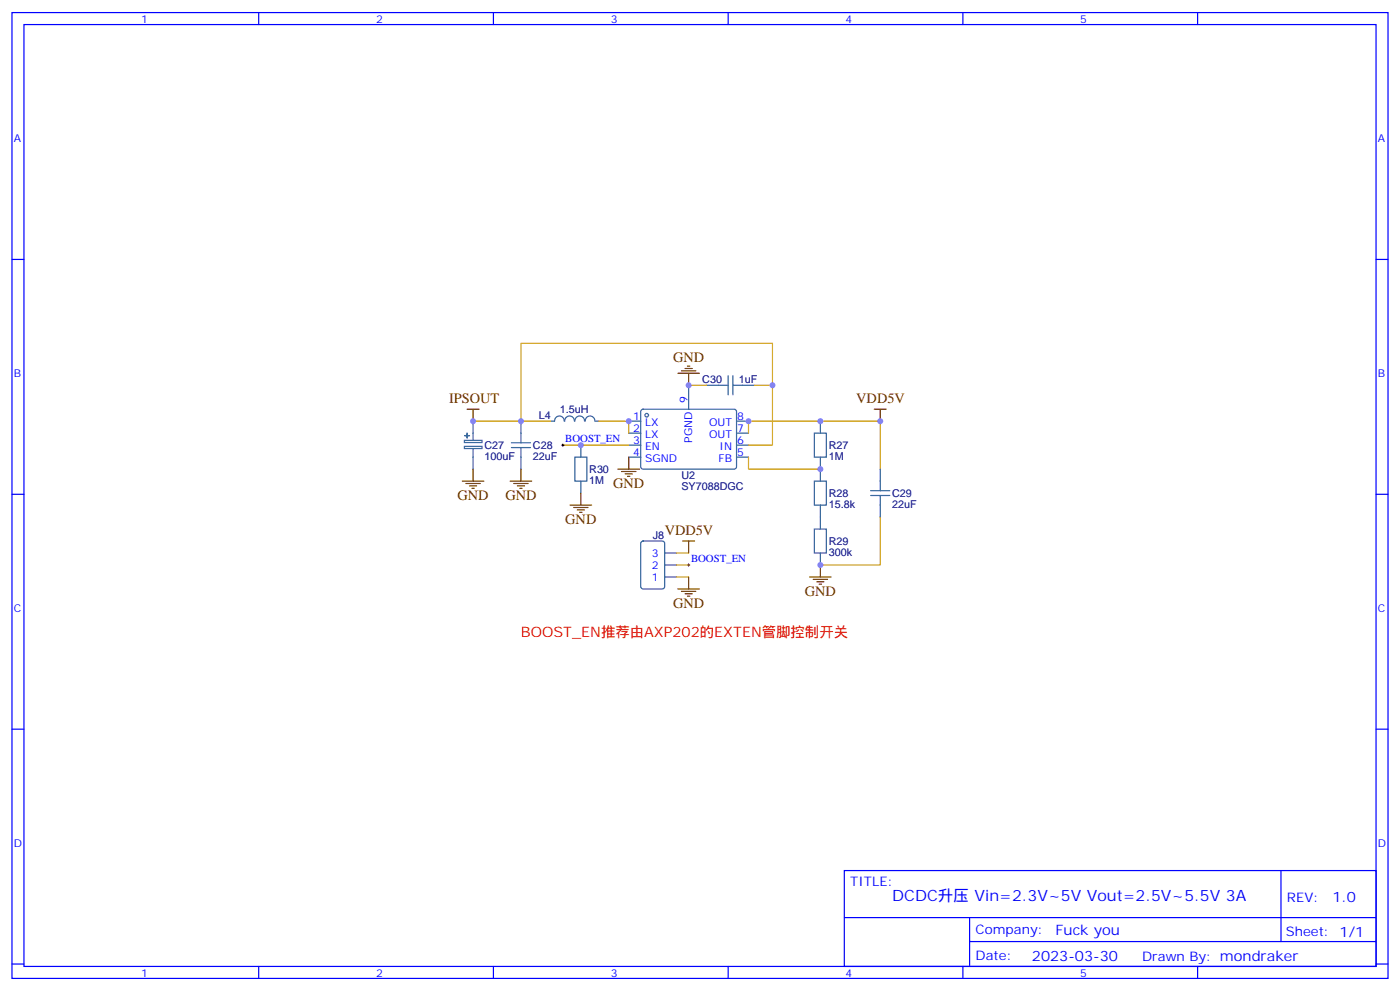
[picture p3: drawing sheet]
<svg xmlns="http://www.w3.org/2000/svg" width="412mm" height="292mm" viewBox="0 0 412 292" stroke-linecap="round" stroke-linejoin="round" font-family="sans-serif">
<g fill="none" stroke="#00f" stroke-width=".35">
<path d="M3.5 3.7h405.4v284.3h-405.4zM7.1 7.2h398.2v277.3h-398.2zM76.2 3.7v3.5M145.3 3.7v3.5M214.5 3.7v3.5M283.6 3.7v3.5M352.8 3.7v3.5M3.5 76.4h3.6M405.3 76.4h3.6M3.5 145.5h3.6M405.3 145.5h3.6M3.5 214.7h3.6"/>
<path d="M405.3 214.7h3.6M248.7 256.3h156.6v28.2h-156.6zM377.3 256.3v20.9M248.7 270.1h156.5M285.6 277.2h119.6M285.6 270.1v14.2M3.5 283.8h3.6M76.2 284.5v3.5M145.3 284.5v3.5M214.5 284.5v3.5M283.6 284.5v3.5M352.8 284.5v3.5"/>
<path d="M405.3 283.8h3.6"/>
</g>
<path d="M189 120.7l.4-.2h27.1l.5 .7-.1 16.5-.6 .4-27.1-.1-.5-.6v-16.2z" fill="none" stroke="#369" stroke-width=".35"/>
<circle cx="190.5" cy="122.2" r=".53" fill="#fff" stroke="#369" stroke-width=".35"/>
<g fill="none" stroke="#369" stroke-width=".35">
<path d="M202.8 113.4v7.1M139.3 127.5v2.1M139.3 132.1v2.5M162.3 124h1M163.4 124a1.41 1.41 0 0 1 1.4-1.5 1.41 1.41 0 0 1 1.4 1.5M166.4 124a1.41 1.41 0 0 1 1.4-1.5 1.41 1.41 0 0 1 1.4 1.5M169.4 124a1.41 1.41 0 0 1 1.4-1.5 1.41 1.41 0 0 1 1.4 1.5M172.4 124a1.41 1.41 0 0 1 1.4-1.5 1.41 1.41 0 0 1 1.4 1.5M175.3 124h1.1M185.2 124h3.5M185.2 127.5h3.5M185.2 131.1h3.5"/>
<path d="M185.2 134.6h3.5M217 124h3.5M217 127.5h3.5M217 131.1h3.5M217 134.6h3.5"/>
</g>
<path d="M136.8 131.4h5.2v.6h-5.2z" fill="#fff" stroke="#369" stroke-width=".35"/>
<path d="M136.8 129.6h5.2v.7h-5.2zM139.3 124v3.5M139.3 134.6v3.5" fill="none" stroke="#369" stroke-width=".35"/>
<g fill="#fff" stroke="#369" stroke-width=".35">
<path d="M136.9 128.2l1.4 .1z"/>
<path d="M137.6 127.5v1.4z"/>
</g>
<g fill="none" stroke="#369" stroke-width=".35">
<path d="M208.1 113.4h6.4M214.5 110.6v5.6M215.9 113.4h6.3M215.9 110.6v5.6M150.6 130.4h5.7M150.6 131.8h5.7M153.5 124v6.4M153.5 131.8v6.3M169.3 134.6h3.6v7h-3.6zM171.1 131.1v3.5M239.9 127.5h3.5v7.1h-3.5zM241.7 124v3.5"/>
<path d="M241.7 134.6v7M259.3 138.1v6.4M171.1 141.6v3.6M189 159.5l.4-.2h5.7l.6 .4 .1 13-.5 .6-5.9 .1-.6-.5-.1-12.9zM239.9 141.6h3.5v7.1h-3.5zM239.9 155.8h3.5v7h-3.5zM241.7 148.7v7.1M256.5 144.5h5.6M256.5 145.9h5.6M259.3 145.9v6.3M195.8 162.8h3.5M195.8 169.9h3.5"/>
<path d="M195.8 166.3h3.5M241.7 162.8v3.5"/>
</g>
<path d="M202.8 113.4h5.3M222.2 113.4h5.3M139.3 124h23M153.5 124v-22.9h74v30h-7M165.8 131.1h19.4M176.4 124h8.8v3.5M220.5 127.5v-3.5h38.8v14.1M220.5 134.6v3.5h21.2M259.3 152.2v14.1h-17.6M199.3 162.8h3.5M199.3 166.3h3.5M199.3 169.9h3.5" fill="none" stroke="#c90" stroke-width=".35"/>
<path d="M165.5 131.1h.7M165.8 130.7v.7M202.5 166.3h.7M202.8 166v.7" fill="none" stroke="#000" stroke-width=".29"/>
<g fill="none" stroke="#630" stroke-width=".35">
<path d="M199.7 109.9h6.3M200.7 109.2h4.3M201.8 108.5h2.1M202.5 107.8h.7M202.8 109.9v3.5M137.6 120.5h3.5M139.3 120.5v3.5M139.3 138.1v3.5M153.5 138.1v3.5M182 138.1h6.4M183.1 138.8h4.2M184.1 139.5h2.2"/>
<path d="M185.2 134.6v3.5M257.5 120.5h3.6M259.3 120.5v3.5M136.2 141.6h6.3M137.2 142.3h4.3M138.3 143.1h2.1M139 143.8h.7M150.3 141.6h6.3M151.3 142.3h4.3M152.4 143.1h2.1M153.1 143.8h.7M167.9 148.7h6.4"/>
<path d="M169 149.4h4.2M170 150.1h2.2M170.7 150.8h.7M171.1 145.2v3.5M184.9 140.2h.7M201.1 159.3h3.5M202.8 159.3v3.5M199.7 173.4h6.3M200.7 174.1h4.3M201.8 174.8h2.1M202.5 175.5h.7M202.8 169.9v3.5"/>
<path d="M238.5 169.9h6.3M239.5 170.6h4.3M240.6 171.3h2.1M241.3 172h.7M241.7 166.3v3.6"/>
</g>
<g fill="#96f">
<circle cx="153.5" cy="124" r=".88"/>
<circle cx="185.2" cy="124" r=".88"/>
<circle cx="220.5" cy="124" r=".88"/>
<circle cx="241.7" cy="138.1" r=".88"/>
<circle cx="241.7" cy="124" r=".88"/>
<circle cx="241.7" cy="166.3" r=".88"/>
<circle cx="259.3" cy="124" r=".88"/>
<circle cx="139.3" cy="124" r=".88"/>
<circle cx="171.1" cy="131.1" r=".88"/>
<circle cx="227.5" cy="113.4" r=".88"/>
<circle cx="202.8" cy="113.4" r=".88"/>
</g>
<text font-size="4.6" fill="#00f" x="262.8" y="265.1">DCDC升压 Vin=2.3V~5V Vout=2.5V~5.5V 3A</text>
<g font-size="4.2" fill="#630">
<text x="198.3" y="106.7">GND</text>
<text x="132.3" y="118.7">IPSOUT</text>
<text x="252.2" y="118.7">VDD5V</text>
<text x="180.6" y="143.8">GND</text>
<text x="134.8" y="147.3">GND</text>
<text x="148.9" y="147.3">GND</text>
<text x="166.5" y="154.3">GND</text>
<text x="195.8" y="157.5">VDD5V</text>
<text x="198.3" y="179">GND</text>
<text x="237.1" y="175.5">GND</text>
</g>
<text font-size="4.2" fill="#f00" x="153.5" y="187.5">BOOST_EN推荐由AXP202的EXTEN管脚控制开关</text>
<g font-size="4.2" fill="#00f">
<text x="392.5" y="265.6">1.0</text>
<text x="310.9" y="275.1">Fuck you</text>
<text x="304" y="282.9">2023-03-30</text>
</g>
<g font-size="3.9" fill="#00f">
<text x="250.5" y="260.9">TITLE:</text>
<text x="379.1" y="265.6">REV:</text>
<text x="287.4" y="275.1">Company:</text>
<text x="378.7" y="275.7">Sheet: 1/1</text>
<text x="287.4" y="282.8">Date:</text>
<text x="336.4" y="282.8">Drawn By: mondraker</text>
</g>
<g font-size="3.2" fill="#00f">
<text x="41.6" y="6.7">1</text>
<text x="110.8" y="6.7">2</text>
<text x="179.9" y="6.7">3</text>
<text x="249.1" y="6.7">4</text>
<text x="318.2" y="6.7">5</text>
<text x="4.1" y="41.8">A</text>
<text x="405.9" y="41.8">A</text>
<text x="4.1" y="110.9">B</text>
<text x="405.9" y="110.9">B</text>
<text x="202.5" y="118.7" transform="rotate(-90 202.5 118.7)">9</text>
<text x="186.5" y="123.6">1</text>
<text x="190" y="125.4">LX</text>
<text x="208.9" y="125.4">OUT</text>
<text x="217.1" y="123.6">8</text>
<text x="166.5" y="130.2">BOOST_EN</text>
<text x="186.5" y="127.2">2</text>
<text x="186.5" y="130.7">3</text>
<text x="190" y="128.9">LX</text>
<text x="203.9" y="130.4" transform="rotate(-90 203.9 130.4)">PGND</text>
<text x="208.9" y="128.9">OUT</text>
<text x="217.1" y="130.7">6</text>
<text x="217.1" y="127.2">7</text>
<text x="186.5" y="134.2">4</text>
<text x="190" y="132.5">EN</text>
<text x="190" y="136">SGND</text>
<text x="211.7" y="136">FB</text>
<text x="211.9" y="132.5">IN</text>
<text x="217.1" y="134.2">5</text>
<text x="192" y="163.9">3</text>
<text x="192" y="167.4">2</text>
<text x="203.6" y="165.5">BOOST_EN</text>
<text x="192" y="170.9">1</text>
<text x="4.1" y="180.1">C</text>
<text x="405.9" y="180.1">C</text>
<text x="4.1" y="249.2">D</text>
<text x="405.9" y="249.2">D</text>
<text x="41.6" y="287.5">1</text>
<text x="110.8" y="287.5">2</text>
<text x="179.9" y="287.5">3</text>
<text x="249.1" y="287.5">4</text>
<text x="318.2" y="287.5">5</text>
</g>
<g font-size="3.2" fill="#000080">
<text x="206.9" y="112.8">C30</text>
<text x="217.6" y="112.8">1uF</text>
<text x="158.7" y="123.4">L4</text>
<text x="164.9" y="121.6">1.5uH</text>
<text x="142.7" y="135.4">100uF</text>
<text x="142.7" y="132.2">C27</text>
<text x="157" y="135.4">22uF</text>
<text x="157" y="132.2">C28</text>
<text x="244.1" y="135.4">1M</text>
<text x="244.1" y="132.2">R27</text>
<text x="173.6" y="142.4">1M</text>
<text x="173.6" y="139.2">R30</text>
<text x="200.7" y="141.1">U2</text>
<text x="200.7" y="144.4">SY7088DGC</text>
<text x="244.1" y="149.5">15.8k</text>
<text x="244.1" y="146.3">R28</text>
<text x="262.8" y="149.5">22uF</text>
<text x="262.8" y="146.3">C29</text>
<text x="192.3" y="158.7">J8</text>
<text x="244.1" y="160.4">R29</text>
<text x="244.1" y="163.6">300k</text>
</g>
</svg>
